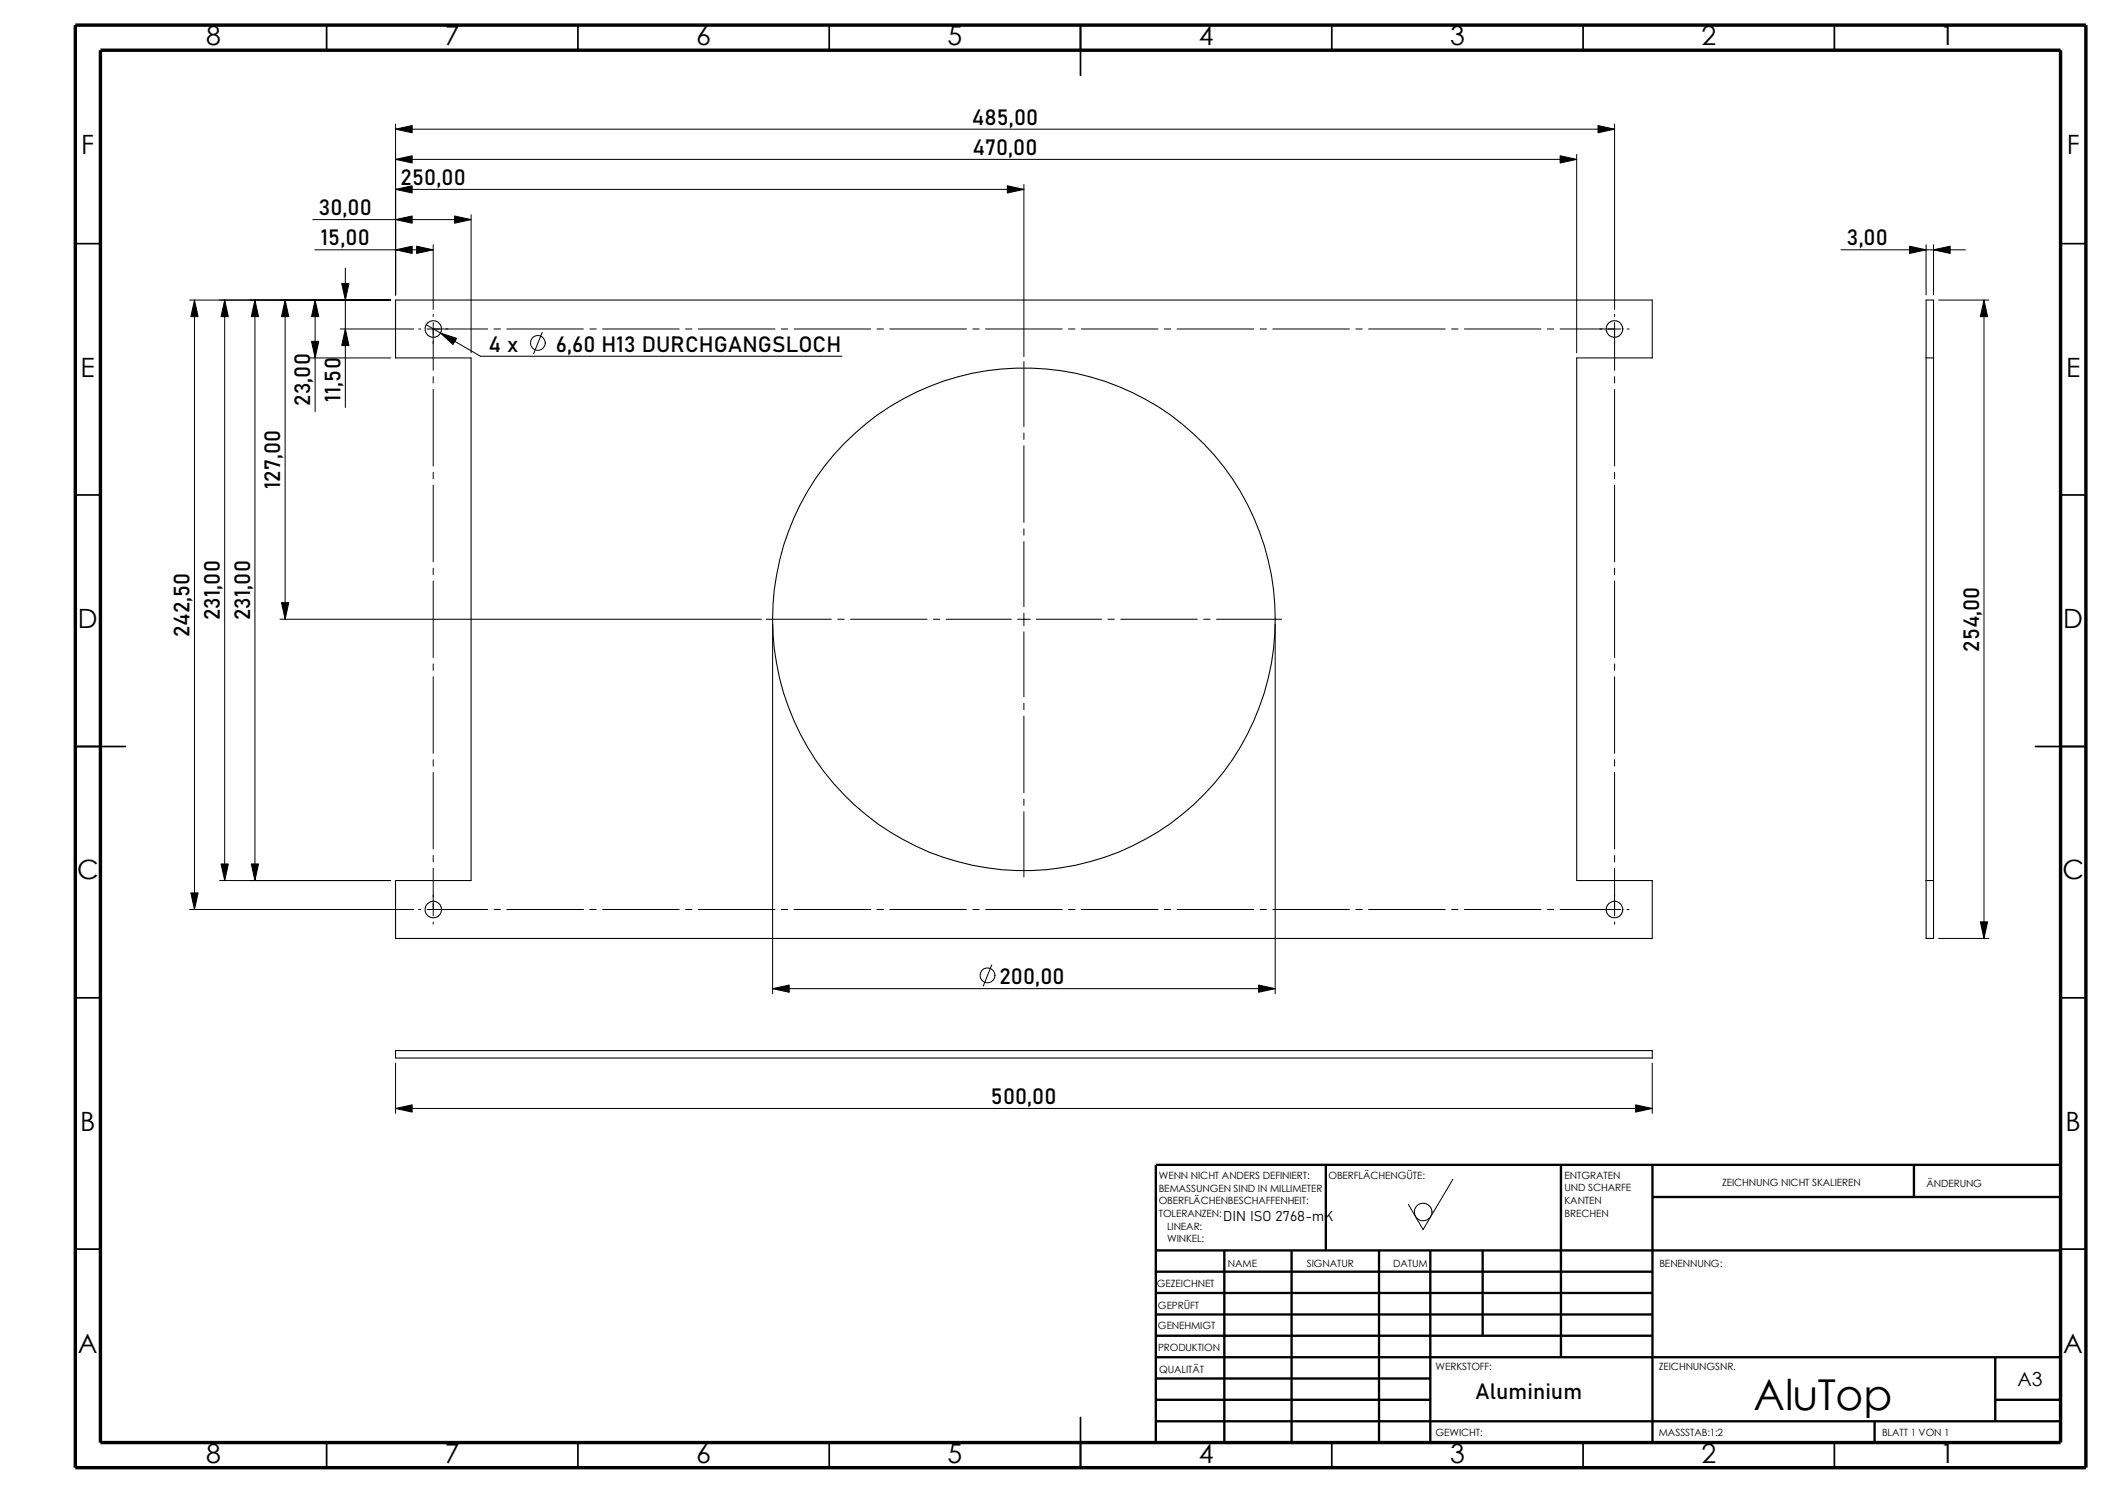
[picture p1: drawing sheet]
<svg xmlns="http://www.w3.org/2000/svg" width="420mm" height="297mm" viewBox="0 0 420 297" stroke-linecap="round" stroke-linejoin="round" font-family="sans-serif">
<g fill="none" stroke="#000" stroke-width=".34">
<path d="M65 5v5M115 5v5M165 5v5M215 5v10M265 5v5M315 5v5M365 5v5M15 48.5h5M410 48.5h5M15 98.5h5M410 98.5h5M15 148.5h10"/>
<path d="M405 148.5h10M15 198.5h5M410 198.5h5M15 248.5h5M410 248.5h5M65 287v5M115 287v5M165 287v5M215 282v10M265 287v5M315 287v5M365 287v5"/>
</g>
<g fill="none" stroke="#000" stroke-width=".47">
<path d="M263.8 231.7v17.1M310.6 231.7v38.3M328.8 231.7v55.3M328.8 238.1h81.2M380.8 231.7v6.4M410 231.7h-180v55.3M230 257.2h98.8M230 253h98.8M230 248.8h180M243.6 248.8v38.2M257 248.8v38.2M274.4 248.8v38.2"/>
<path d="M284.6 248.8v38.2M295 248.8v16.9M230 278.5h54.6M230 274.2h54.6M230 270h180M230 265.7h98.8M230 261.5h98.8M397 278.5h13M397 270v12.7M230 282.7h180M373 282.7v4.3"/>
</g>
<path d="M15 5h400v287h-400zM20 10h390v277h-390z" fill="none" stroke="#000" stroke-width=".68" stroke-linecap="butt"/>
<g fill="none" stroke="#000" stroke-width=".21">
<path d="M78.7 59.7h250v11.5h-15v104h15v11.5h-250v-11.5h15v-104h-15zM383.2 59.7h1.5v127h-1.5zM383.2 71.2h1.5M383.2 175.2h1.5M78.7 209h250v1.5h-250z"/>
<circle cx="86.2" cy="65.4" r="1.65"/>
<circle cx="321.2" cy="65.5" r="1.67"/>
<circle cx="203.7" cy="123.2" r="50"/>
<circle cx="86.2" cy="181" r="1.64"/>
<circle cx="321.2" cy="181" r="1.65"/>
</g>
<g fill="none" stroke="#000" stroke-width=".2">
<path d="M78.7 24.7v34M78.7 37.7h125M78.7 31.7h235M78.7 25.7h242.5M203.7 36.7v34.3M313.7 30.7v39.5M321.2 24.7v36.9M37.7 59.7h40M38.7 59.7v121.2M44.7 59.7v115.5M50.7 59.7v115.5M56.7 59.7v63.5"/>
<path d="M62.2 43.7h31.5M62.7 49.7h23.5M62.7 59.7v22.2M68.7 53.3v27.8M86.2 48.7v12.9M93.7 42.7v27.5M366.3 49.7h24.7M383.2 48.7v10M384.7 48.7v10M385.7 59.7h10M394.7 59.7v127M61.7 71.2h16"/>
<path d="M67.7 65.4h14.6M83.3 65.4h.4M84.8 64.6l10.8 6.3h71.9M85 65.4h12M86.2 62.5v.4M86.2 64.2v9.5M86.2 74.9v1.3M86.2 77.5v15.2M98.3 65.4h1.3M100.8 65.4h15.3M107.9 66.1l-1.7 4.3M117.3 65.4h1.3"/>
<path d="M119.9 65.4h15.2M136.4 65.4h1.3M138.9 65.4h15.3M155.4 65.4h1.3M158 65.4h15.2M174.5 65.4h1.3M177 65.4h15.3M193.5 65.4h1.3M196.1 65.4h15.2M203.7 71.9v13M212.6 65.4h1.3M215.1 65.4h15.3"/>
<path d="M231.6 65.4h1.3M234.2 65.4h15.2M250.7 65.4h1.3M253.2 65.4h15.3M269.7 65.4h1.3M272.3 65.4h15.2M288.8 65.4h1.3M291.3 65.4h15.3M307.8 65.4h1.3M310.4 65.4h12.1M321.2 62.5v.4M321.2 64.2v9.5"/>
<path d="M321.2 74.9v1.3M321.2 77.5v15.2M323.7 65.4h.4M86.2 94v1.2M86.2 96.5v15.3M203.7 86.1v1.3M203.7 88.7v15.2M321.2 94v1.2M321.2 96.5v15.3M86.2 113v1.3M86.2 115.6v15.2M203.7 105.2v1.3"/>
<path d="M203.7 107.7v13M321.2 113v1.3M321.2 115.6v15.2M55.7 123.2h95.8M86.2 132.1v1.2M86.2 134.6v15.3M152.4 123.2h13M153.7 124.2v73.5M166.7 123.2h1.2M169.2 123.2h15.2M185.7 123.2h1.3M188.3 123.2h12.9"/>
<path d="M202.4 123.2h2.6M203.7 122v2.5M203.7 125.7v12.9M203.7 139.9v1.3M206.2 123.2h13M220.4 123.2h1.3M223 123.2h15.2M239.5 123.2h1.2M242 123.2h13M253.7 124.2v73.5M321.2 132.1v1.2M321.2 134.6v15.3"/>
<path d="M86.2 151.1v1.3M86.2 153.7v15.2M203.7 142.5v15.2M203.7 159v1.2M321.2 151.1v1.3M321.2 153.7v15.2M43.7 175.2h34M86.2 170.2v1.2M86.2 172.7v9.5M203.7 161.5v13M321.2 170.2v1.2M321.2 172.7v9.5"/>
<path d="M37.7 180.9h44.6M83.3 180.9h.4M85 180.9h12M86.2 183.4v.5M98.3 180.9h1.3M100.8 180.9h15.3M117.3 180.9h1.3M119.9 180.9h15.2M136.4 180.9h1.3M138.9 180.9h15.3M153.7 196.7h100M155.4 180.9h1.3"/>
<path d="M158 180.9h15.2M174.5 180.9h1.3M177 180.9h15.3M193.5 180.9h1.3M196.1 180.9h15.2M197.3 191.9l-1.7 4.3M212.6 180.9h1.3M215.1 180.9h15.3M231.6 180.9h1.3M234.2 180.9h15.2M250.7 180.9h1.3M253.2 180.9h15.3"/>
<path d="M269.7 180.9h1.3M272.3 180.9h15.2M288.8 180.9h1.3M291.3 180.9h15.3M307.8 180.9h1.3M310.4 180.9h12.1M321.2 183.4v.5M323.7 180.9h.4M385.7 186.7h10M78.7 211.5v10M328.7 211.5v10M78.7 220.5h250"/>
<path d="M289.1 234.6l-6 10-2.9-5"/>
<circle cx="107" cy="68.2" r="1.49"/>
<circle cx="196.5" cy="194" r="1.49"/>
<circle cx="283.1" cy="241.1" r="1.76"/>
</g>
<g fill="#000" stroke="#000" stroke-width=".2">
<path d="M78.7 37.7l3.3-.7v1.4zM78.7 31.7l3.3-.7v1.4zM78.7 25.7l3.3-.7v1.4zM200.4 37l3.3 .7-3.3 .7zM310.4 31l3.3 .7-3.3 .7zM317.9 25l3.3 .7-3.3 .7zM38.7 59.7l.7 3.3h-1.4zM44.7 59.7l.7 3.3h-1.4zM50.7 59.7l.7 3.3h-1.4zM56.7 59.7l.7 3.3h-1.4zM62.7 59.7l.7 3.3h-1.4zM68 56.4h1.4l-.7 3.3z"/>
<path d="M78.7 49.7l3.3-.7v1.4zM78.7 43.7l3.3-.7v1.4zM82.9 49l3.3 .7-3.3 .7zM90.4 43l3.3 .7-3.3 .7zM379.9 49l3.3 .7-3.3 .7zM384.7 49.7l3.3-.7v1.4zM394.7 59.7l.7 3.3h-1.4zM62 67.9h1.4l-.7 3.3zM68.7 65.4l.7 3.3h-1.4zM87.6 66.3l3.2 1-.7 1.2zM56 119.9h1.4l-.7 3.3zM44 171.9h1.4l-.7 3.3z"/>
<path d="M50 171.9h1.4l-.7 3.3zM38 177.6h1.4l-.7 3.3zM153.7 196.7l3.3-.7v1.4zM250.4 196l3.3 .7-3.3 .7zM394 183.4h1.4l-.7 3.3zM78.7 220.5l3.3-.7v1.4zM325.4 219.8l3.3 .7-3.3 .7z"/>
</g>
<text font-size="8.5" x="348.9" y="280.6">AluTop</text>
<g font-size="5.3">
<text x="41" y="9">8</text>
<text x="88.5" y="9">7</text>
<text x="138.5" y="9">6</text>
<text x="188.5" y="9">5</text>
<text x="238.5" y="9">4</text>
<text x="288.5" y="9">3</text>
<text x="338.5" y="9">2</text>
<text x="386" y="9">1</text>
<text x="16.2" y="30.7">F</text>
<text x="411.2" y="30.7">F</text>
<text x="16" y="75">E</text>
<text x="411" y="75">E</text>
<text x="15.5" y="125">D</text>
<text x="410.5" y="125">D</text>
<text x="15.3" y="175">C</text>
<text x="410.3" y="175">C</text>
<text x="16" y="225">B</text>
<text x="411" y="225">B</text>
<text x="15.5" y="269.2">A</text>
<text x="410.5" y="269.2">A</text>
<text x="41" y="291">8</text>
<text x="88.5" y="291">7</text>
<text x="138.5" y="291">6</text>
<text x="188.5" y="291">5</text>
<text x="238.5" y="291">4</text>
<text x="288.5" y="291">3</text>
<text x="338.5" y="291">2</text>
<text x="386" y="291">1</text>
</g>
<g font-size="4.4">
<text x="193.3" y="24.8">485,00</text>
<text x="193.4" y="30.8">470,00</text>
<text x="79.7" y="36.8">250,00</text>
<text x="63.4" y="42.8">30,00</text>
<text x="63.8" y="48.8">15,00</text>
<text x="367.4" y="48.8">3,00</text>
<text x="97.2" y="70">4 x</text>
<text x="110.6" y="70">6,60 H13 DURCHGANGSLOCH</text>
<text x="61.7" y="80.7" transform="rotate(-90 61.7 80.7)">23,00</text>
<text x="67.7" y="79.9" transform="rotate(-90 67.7 79.9)">11,50</text>
<text x="55.8" y="97.4" transform="rotate(-90 55.8 97.4)">127,00</text>
<text x="43.7" y="123.4" transform="rotate(-90 43.7 123.4)">231,00</text>
<text x="49.7" y="123.4" transform="rotate(-90 49.7 123.4)">231,00</text>
<text x="37.7" y="126.8" transform="rotate(-90 37.7 126.8)">242,50</text>
<text x="393.7" y="129.7" transform="rotate(-90 393.7 129.7)">254,00</text>
<text x="198.8" y="195.8">200,00</text>
<text x="197.1" y="219.6">500,00</text>
<text x="293.6" y="278.4">Aluminium</text>
</g>
<text font-size="3.9" x="401.4" y="275.6">A3</text>
<text font-size="2.8" x="243.3" y="242.8">DIN ISO 2768-mK</text>
<g font-size="2">
<text x="230.5" y="234.6">WENN NICHT ANDERS DEFINIERT:</text>
<text x="230.5" y="237.1">BEMASSUNGEN SIND IN MILLIMETER</text>
<text x="230.5" y="239.6">OBERFLÄCHENBESCHAFFENHEIT:</text>
<text x="264.3" y="234.6">OBERFLÄCHENGÜTE:</text>
<text x="311.3" y="239.5">KANTEN</text>
<text x="311.3" y="237">UND SCHARFE</text>
<text x="311.3" y="234.5">ENTGRATEN</text>
<text x="342.6" y="236">ZEICHNUNG NICHT SKALIEREN</text>
<text x="383.3" y="236.2">ÄNDERUNG</text>
<text x="230.5" y="242.1">TOLERANZEN:</text>
<text x="232.2" y="244.6">LINEAR:</text>
<text x="311.3" y="242">BRECHEN</text>
<text x="232.2" y="247.1">WINKEL:</text>
<text x="260" y="252">SIGNATUR</text>
<text x="277.2" y="252">DATUM</text>
<text x="330.2" y="252">BENENNUNG:</text>
<text x="230.2" y="256.1">GEZEICHNET</text>
<text x="244.3" y="252.1">NAME</text>
<text x="230.4" y="260.4">GEPRÜFT</text>
<text x="230.4" y="264.5">GENEHMIGT</text>
<text x="230.4" y="268.8">PRODUKTION</text>
<text x="230.6" y="273.2">QUALITÄT</text>
<text x="285.6" y="272.5">WERKSTOFF:</text>
<text x="330" y="272.5">ZEICHNUNGSNR.</text>
<text x="285.6" y="285.6">GEWICHT:</text>
<text x="330" y="285.6">MASSSTAB:1:2</text>
<text x="374.4" y="285.6">BLATT 1 VON 1</text>
</g>
</svg>
